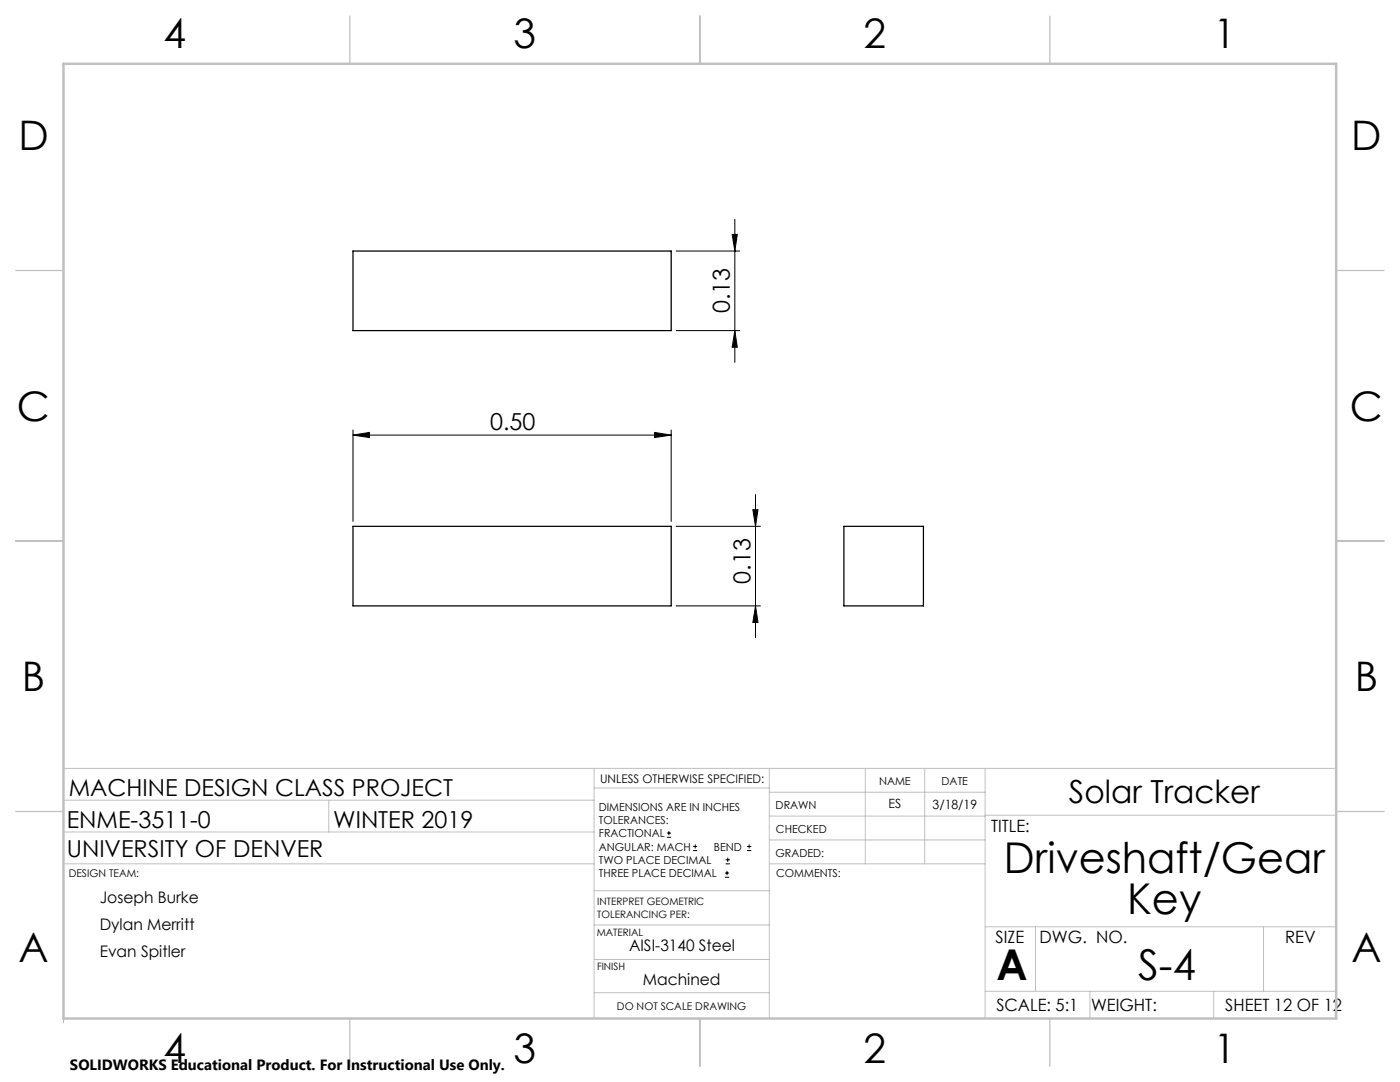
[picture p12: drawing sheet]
<svg xmlns="http://www.w3.org/2000/svg" width="279mm" height="216mm" viewBox="0 0 279 216" stroke-linecap="round" stroke-linejoin="round" font-family="sans-serif">
<g fill="none" stroke="#000" stroke-width=".2">
<path d="M134.9 50.1h12.7M146.1 46.8h1l-.5 3.3zM146.6 43.7v28.6M134.9 66h12.7M146.6 66l.5 3.3h-1zM70.4 86.8l3.3-.5v1zM70.4 85.8v18.2M70.4 86.8h63.5M130.6 86.3l3.3 .5-3.3 .5zM133.9 85.8v18.2M150.8 98.7v28.5M134.9 105h16.9"/>
<path d="M150.2 101.7h1.1l-.5 3.3zM134.9 120.9h16.9M150.8 120.9l.5 3.3h-1.1zM133.1 167.1h.8M133.1 166.2h.8M133.5 165.8v.9M138.3 169.7h.8M138.3 168.9h.8M138.7 168.5v.8M144.7 175h.8M144.7 174.2h.8M144.8 172.4h.9"/>
<path d="M144.8 171.6h.9M145.1 173.8v.8M145.2 171.1v.9M149.1 169.7h.8M149.1 168.9h.8M149.5 168.5v.8"/>
</g>
<g fill="none" stroke="#c0c0c0" stroke-width=".2">
<path d="M12.7 159.7h105.9M65.6 159.7v6.3M118.6 153.3v49.9M118.6 157.2h34.9M153.5 153.3v49.9M153.5 158.1h43.1M172.7 153.3v19.1M184.5 153.3v19.1M196.6 153.3v49.9M266.7 153.3h-254v50.8M12.7 172.4h105.9M12.7 166h105.9"/>
<path d="M118.6 177.7h35M153.5 167.6h43.1M153.5 162.8h43.1M153.5 172.4h43.1M196.6 162.7h70.1M118.6 198.1h34.9M118.6 191.5h34.9M118.6 184.6h35M196.6 197.8h70.1M196.6 184.9h70.1M206.7 184.9v12.9M217.5 197.8v5.4"/>
<path d="M242.2 197.8v5.4M252.2 184.9v12.9"/>
</g>
<path d="M69.8 3.2v9.5M139.7 3.2v9.5M209.5 3.2v9.5M3.1 54h9.6M266.7 54h9.5M3.1 107.9h9.6M266.7 107.9h9.5M3.1 161.9h9.6M266.7 161.9h9.5M69.8 203.2v9.6M139.7 203.2v9.6M209.5 203.2v9.6" fill="none" stroke="#c0c0c0" stroke-width=".25"/>
<path d="M12.7 12.7h254v190.5h-254z" fill="none" stroke="#c0c0c0" stroke-width=".5"/>
<g fill="#000">
<path d="M146.1 46.8h1l-.5 3.3zM146.6 66l.5 3.3h-1z"/>
<path d="M70.4 86.8l3.3-.5v1zM130.6 86.3l3.3 .5-3.3 .5z"/>
<path d="M150.8 120.9l.5 3.3h-1.1zM150.2 101.7h1.1l-.5 3.3z"/>
</g>
<path d="M70.4 50.1h63.5v15.9h-63.5zM70.4 105h63.5v15.9h-63.5zM168.4 105h15.9v15.9h-15.9z" fill="none" stroke="#000" stroke-width=".25"/>
<g font-size="8.5">
<text x="200.4" y="174.2">Driveshaft/Gear</text>
<text x="225" y="182.3">Key</text>
<text x="198.9" y="195.5">A</text>
<text x="227.1" y="195.5">S-4</text>
</g>
<g font-size="8.1">
<text x="32.7" y="9.7">4</text>
<text x="102.5" y="9.7">3</text>
<text x="172.4" y="9.7">2</text>
<text x="242.2" y="9.7">1</text>
<text x="3.7" y="30">D</text>
<text x="269.7" y="30">D</text>
<text x="3.4" y="83.9">C</text>
<text x="269.4" y="83.9">C</text>
<text x="4.4" y="137.9">B</text>
<text x="270.4" y="137.9">B</text>
<text x="3.7" y="191.9">A</text>
<text x="269.7" y="191.9">A</text>
<text x="32.7" y="212.2">4</text>
<text x="102.5" y="212.2">3</text>
<text x="172.4" y="212.2">2</text>
<text x="242.2" y="212.2">1</text>
</g>
<text font-size="6.3" x="213.3" y="160.2">Solar Tracker</text>
<g font-size="4.7">
<text x="145.6" y="62.5" transform="rotate(-90 145.6 62.5)">0.13</text>
<text x="97.8" y="85.8">0.50</text>
<text x="149.8" y="116.5" transform="rotate(-90 149.8 116.5)">0.13</text>
<text x="13.7" y="158.8">MACHINE DESIGN CLASS PROJECT</text>
<text x="13.3" y="165.2">ENME-3511-0</text>
<text x="66.5" y="165.2">WINTER 2019</text>
<text x="13.3" y="171">UNIVERSITY OF DENVER</text>
</g>
<g font-size="3.4">
<text x="197.8" y="166">TITLE:</text>
<text x="198.7" y="188.1">SIZE</text>
<text x="207.5" y="188.1">DWG. NO.</text>
<text x="256.5" y="188.2">REV</text>
<text x="198.8" y="201.7">SCALE: 5:1</text>
<text x="217.7" y="201.8">WEIGHT:</text>
<text x="244.5" y="201.7">SHEET 12 OF 12</text>
</g>
<g font-size="3.2">
<text x="19.9" y="180.3">Joseph Burke</text>
<text x="19.9" y="185.6">Dylan Merritt</text>
<text x="19.9" y="190.9">Evan Spitler</text>
<text x="125.5" y="189.8">AISI-3140 Steel</text>
<text x="128.3" y="196.6">Machined</text>
</g>
<text font-size="3" x="14" y="213.5">SOLIDWORKS Educational Product. For Instructional Use Only.</text>
<g font-size="2.5">
<text x="177.3" y="161.3">ES</text>
<text x="186.1" y="161.4">3/18/19</text>
</g>
<text font-size="2.4" x="119.8" y="156.2">UNLESS OTHERWISE SPECIFIED:</text>
<g font-size="2.2">
<text x="119.5" y="161.8">DIMENSIONS ARE IN INCHES</text>
<text x="154.8" y="161.4">DRAWN</text>
<text x="175.4" y="156.6">NAME</text>
<text x="187.9" y="156.7">DATE</text>
<text x="119.5" y="164.4">TOLERANCES:</text>
<text x="119.5" y="167.1">FRACTIONAL</text>
<text x="154.9" y="166.3">CHECKED</text>
<text x="119.5" y="169.7">ANGULAR: MACH</text>
<text x="119.5" y="172.4">TWO PLACE DECIMAL</text>
<text x="142.5" y="169.7">BEND</text>
<text x="154.8" y="170.9">GRADED:</text>
<text x="119.5" y="175">THREE PLACE DECIMAL</text>
<text x="154.9" y="175">COMMENTS:</text>
</g>
<g font-size="2.1">
<text x="13.7" y="175">DESIGN TEAM:</text>
<text x="123.1" y="201.6">DO NOT SCALE DRAWING</text>
</g>
<g font-size="2">
<text x="119.2" y="180.6">INTERPRET GEOMETRIC</text>
<text x="119.2" y="183.1">TOLERANCING PER:</text>
<text x="119.1" y="186.7">MATERIAL</text>
<text x="119.1" y="193.5">FINISH</text>
</g>
</svg>
